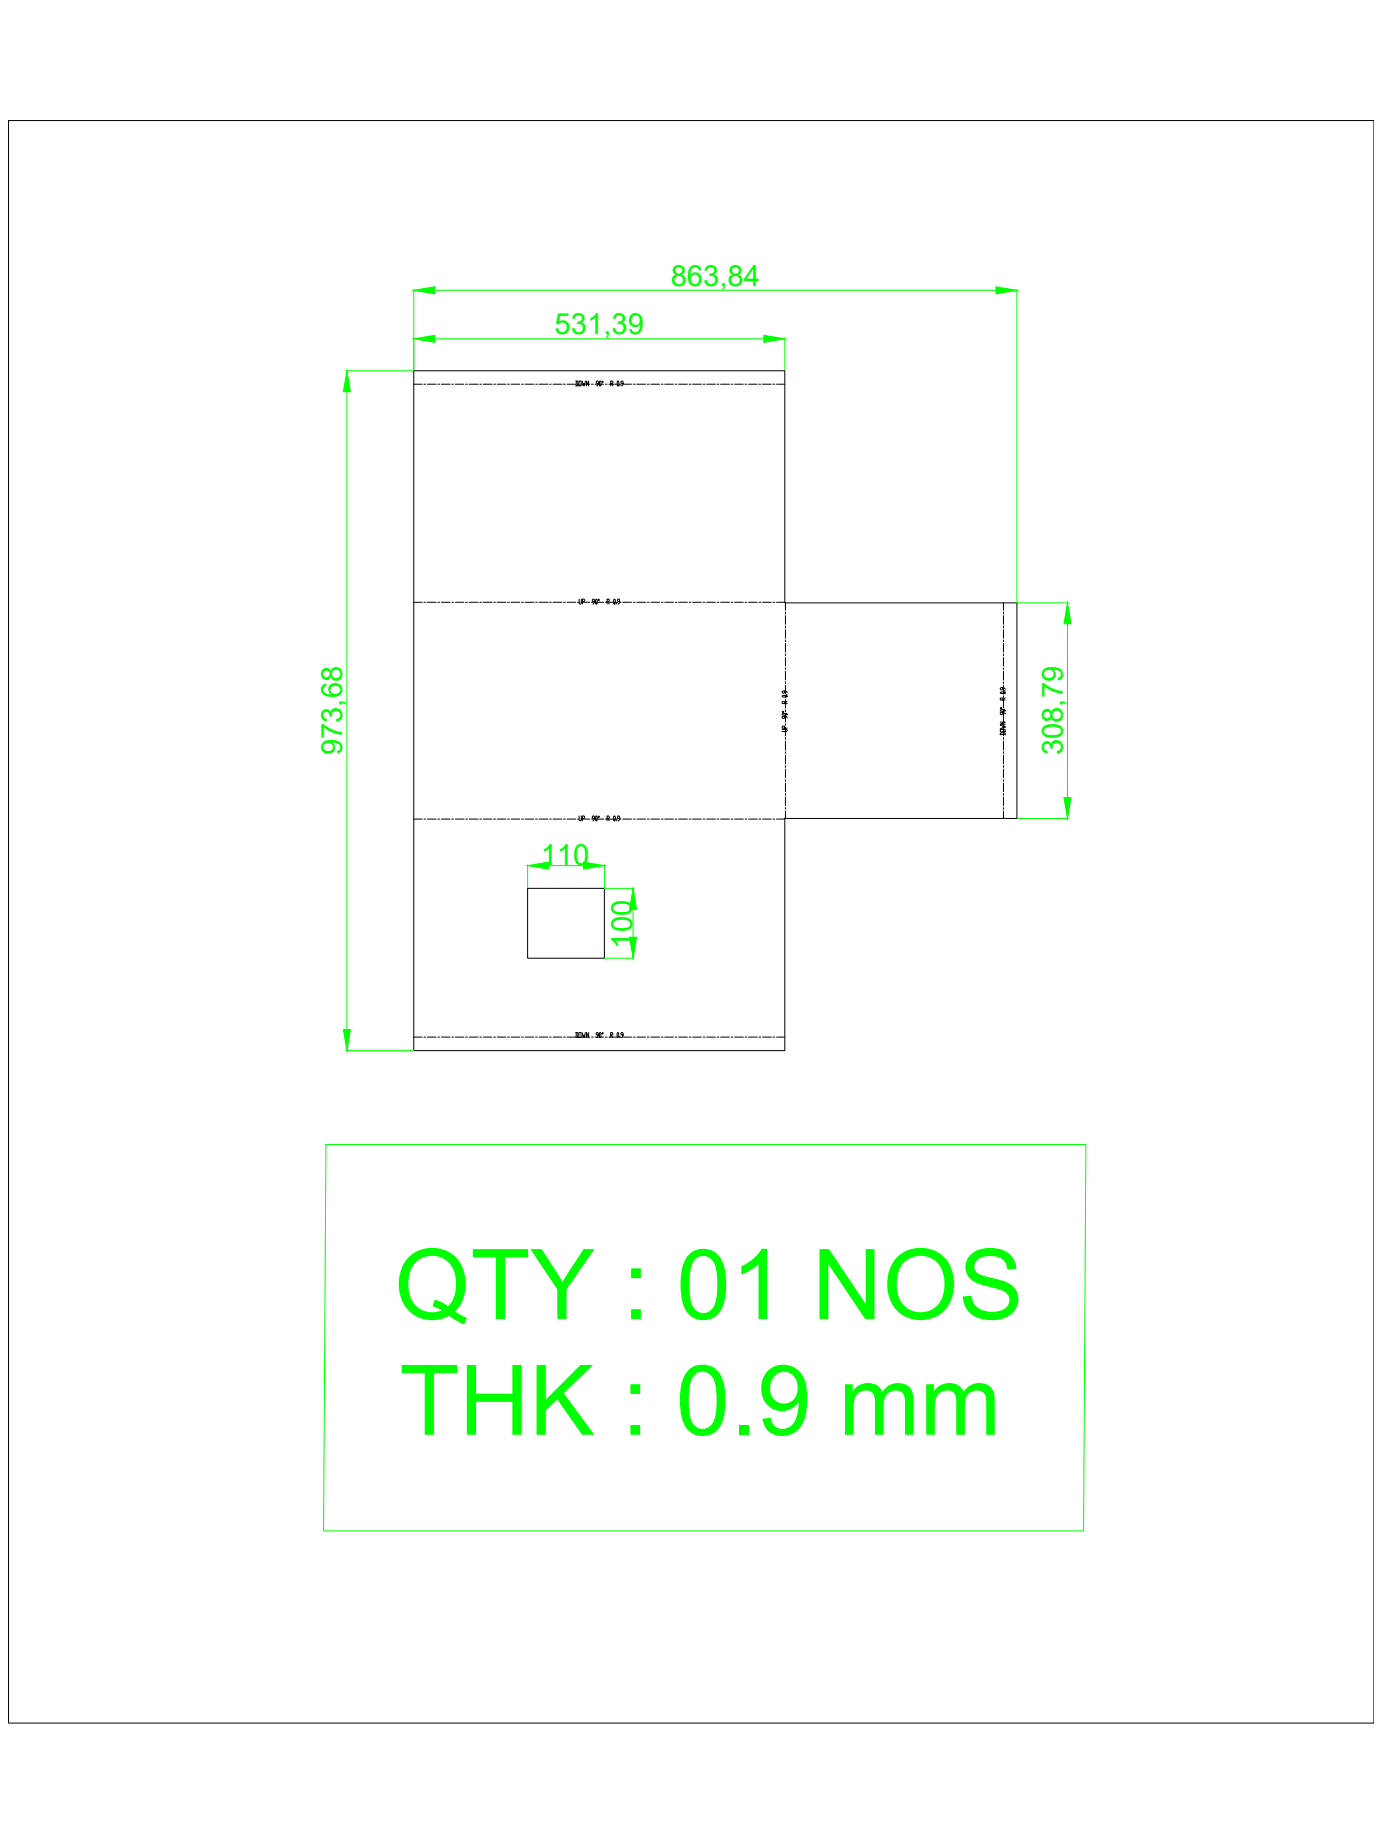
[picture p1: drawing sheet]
<svg xmlns="http://www.w3.org/2000/svg" width="914mm" height="1219mm" viewBox="0 0 914 1219" stroke-linecap="round" stroke-linejoin="round" font-family="sans-serif">
<!-- layer: 0 -->
<g fill="none" stroke="#000" stroke-width=".66">
<path d="M6 80h902v1059h-902zM274 245h245v154h153v142h-153v154h-245zM274 254h5M280 254h1M283 254h5M289 254h2M292 254h6M299 254h1M301 254h6M308 254h1M310 254h6M317 254h1"/>
<path d="M320 254h5M326 254h2M329 254h5M336 254h1M338 254h6M345 254h1M347 254h6M354 254h1M356 254h6M363 254h2M366 254h5M373 254h1"/>
<path d="M375 254h6M381 252h1v3h-1M381 252v3M382 254h1M383 252h1v3h-1zM384 254h6M385 252l1 3v-1v1l1-3M389 252v3l-1-3v3M391 254h1M393 254h6M396 254l-2-1 1-1h1v2l-1 1M397 252v3h-1z"/>
<path d="M398 252v1zM400 254h1M403 254h5M404 254l1-1v-1h-1v3M404 254l1 1M408 252h1v3h-1zM410 254h1M410 255h.1M412 254h6M412 254h-1v-2h1v2l-1 1M419 254h1M421 254h6"/>
<path d="M428 254h1M430 254h6M437 254h1M440 254h5M446 254h2M449 254h6M456 254h1M458 254h6M465 254h1M467 254h6M474 254h1M476 254h6"/>
<path d="M483 254h2M486 254h5M493 254h1M495 254h6M502 254h1M504 254h6M511 254h1M513 254h6M274 398h5M280 398h1M283 398h5M289 398h2"/>
<path d="M292 398h6M299 398h1M301 398h6M308 398h1M310 398h6M317 398h1M320 398h5M326 398h2M329 398h5M336 398h1M338 398h6M345 398h1"/>
<path d="M347 398h6M354 398h1M356 398h6M363 398h2M366 398h5M373 398h1M375 398h6M382 398h1M383 396v3h1v-3M384 398h6M385 398l2-1-1-1h-1v3M391 398h1"/>
<path d="M393 398l-1-1v-1l1 1v1l-1 1M393 398h6M394 396l1 1v2h-1zM396 396v1zM400 398h1M401 398h1v-2h-1v3M402 398l1 1M403 398h5M406 396l1 1-1 2zM408 399h.1M410 398h1M410 398l-2-1 1-1 1 1v1l-1 1"/>
<path d="M412 398h6M419 398h1M421 398h6M428 398h1M430 398h6M437 398h1M440 398h5M446 398h2M449 398h6M456 398h1M458 398h6M465 398h1"/>
<path d="M467 398h6M474 398h1M476 398h6M483 398h2M486 398h5M493 398h1M495 398h6M502 398h1M504 398h6M511 398h1M513 398h6M519 399v5"/>
<path d="M663 399v5M519 405v1M519 407v6M519 414v1M519 416v6M663 405v1M663 407v6M663 414v1M663 416v6M519 423v1M519 425v6M519 432v2"/>
<path d="M519 435v5M663 423v1M663 425v6M663 432v2M663 435v5M519 457l-1 1h-1l1-1h1l1 1M519 442v1M519 444v6M519 451v1M519 453v6M520 459h.1M663 442v1"/>
<path d="M663 444v6M663 451v1M517 472h3l-2 1zM517 471h1zM517 460h3l-2 1zM519 474l-1 1h-1l1-1h1l1 1M519 465l-1-1h-1v1h3M519 460v1M519 462v6M519 469v1M519 472v5M519 479v1"/>
<path d="M520 464l-1 1M517 482l3 1v1h-3M519 481v-1h-2v1h3M519 481v6M519 488v1M519 490v6M519 497v1M519 499v6M663 490v6M663 497v1M663 499v6M519 506v1"/>
<path d="M519 509v5M519 515v2M519 518v6M663 506v1M663 509v5M663 515v2M663 518v6M519 525v1M519 527v6M519 534v1M519 536v5M663 525v1"/>
<path d="M663 527v6M663 534v1M663 536v5M274 542h5M280 542h1M283 542h5M289 542h2M292 542h6M299 542h1M301 542h6M308 542h1M310 542h6"/>
<path d="M317 542h1M320 542h5M326 542h2M329 542h5M336 542h1M338 542h6M345 542h1M347 542h6M354 542h1M356 542h6M363 542h2M366 542h5"/>
<path d="M373 542h1M375 542h6M412 542h6M419 542h1M421 542h6M428 542h1M430 542h6M437 542h1M440 542h5M446 542h2M449 542h6M456 542h1"/>
<path d="M458 542h6M465 542h1M467 542h6M474 542h1M476 542h6M483 542h2M486 542h5M493 542h1M495 542h6M502 542h1M504 542h6M511 542h1"/>
<path d="M513 542h6M349 587h51v47h-51zM274 686h5M280 686h1M283 686h5M289 686h2M292 686h6M299 686h1M301 686h6M308 686h1M310 686h6M317 686h1"/>
<path d="M320 686h5M326 686h2M329 686h5M336 686h1M338 686h6M345 686h1M347 686h6M354 686h1M356 686h6M363 686h2M366 686h5M373 686h1"/>
<path d="M375 686h6M412 686h6M419 686h1M421 686h6M428 686h1M430 686h6M437 686h1M440 686h5M446 686h2M449 686h6M456 686h1M458 686h6"/>
<path d="M465 686h1M467 686h6M474 686h1M476 686h6M483 686h2M486 686h5M493 686h1M495 686h6M502 686h1M504 686h6M511 686h1M513 686h6"/>
</g>
<g fill="none" stroke="#0f0" stroke-width=".66">
<path d="M274 191v54M287 192h372M672 191v207M287 224h218M519 223v22M229 245h44M229 259v422M673 399h33M706 412v115M673 541h33M349 572v15M363 572h23"/>
<path d="M400 572v15M400 587h19M419 601v19M400 634h19M229 695h44M215 757h503l-2 255h-502z"/>
</g>
<g fill="#0f0" stroke="#0f0" stroke-width=".66">
<path d="M274 224l13-2v4z"/>
<path d="M505 222l14 2-14 2z"/>
<path d="M229 245l3 14h-5z"/>
<path d="M227 681h5l-3 14z"/>
<path d="M706 399l2 13h-5z"/>
<path d="M703 527h5l-2 14z"/>
<path d="M419 587l2 14h-5z"/>
<path d="M416 620h5l-2 14z"/>
<path d="M349 572l14-2v5z"/>
<path d="M386 570l14 2-14 3z"/>
<path d="M274 192l13-2v4z"/>
<path d="M659 190l13 2-13 2z"/>
</g>
<g font-size="64.5" fill="#0f0">
<text x="261" y="872">QTY : 01 NOS</text>
<text x="264" y="949">THK : 0.9 mm</text>
</g>
<g font-size="19.3" fill="#0f0">
<text x="443" y="189">863,84</text>
<text x="367" y="221">531,39</text>
<text x="226" y="499" transform="rotate(-90 226 499)">973,68</text>
<text x="703" y="499" transform="rotate(-90 703 499)">308,79</text>
<text x="357" y="572">110</text>
<text x="418" y="627" transform="rotate(-90 418 627)">100</text>
</g>
<g font-size="6.6">
<text x="665" y="487" transform="rotate(-90 665 487)">DOWN 90° R 0.9</text>
<text x="382" y="544">UP 90° R 0.9</text>
<text x="379" y="687">DOWN 90° R 0.9</text>
</g>
</svg>
